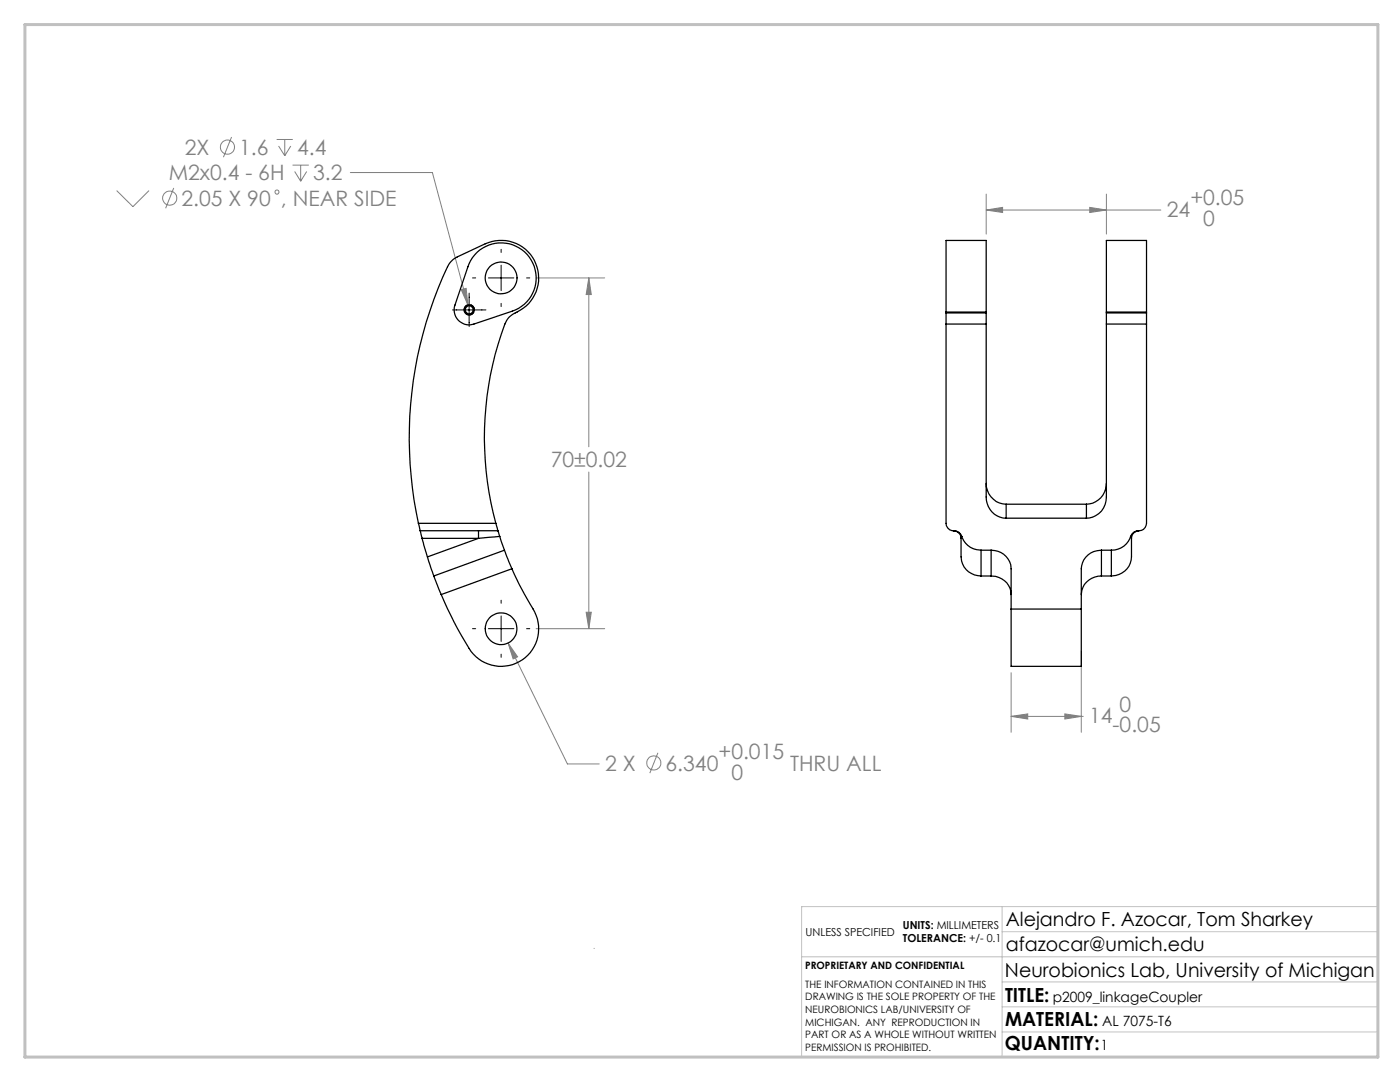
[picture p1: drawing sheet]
<svg xmlns="http://www.w3.org/2000/svg" width="279mm" height="216mm" viewBox="0 0 279 216" stroke-linecap="round" stroke-linejoin="round" font-family="sans-serif">
<g fill="none" stroke="#808080" stroke-width=".2">
<path d="M23.3 38l3.2 3.2 3.2-3.2M34.7 37.5l-1.6 4.1M46.2 27.3l-1.6 4.1M55.2 27.8h3.2M55.6 29.1l1.2 2M56.8 27.8v3.3M58 29.1l-1.2 2M58.4 32.9h3.2M58.8 34.2l1.2 2M60 32.9v3.3M61.2 34.2l-1.2 2M69.9 34.4h16.4l7.1 26.5"/>
<path d="M196.8 38.7v8M220.8 38.7v8M92 57.8l1-.3 .4 3.4zM107 55.5h13.7M117.5 55.5l.5 3.3h-1zM117.5 55.5v33.6M196.8 41.9l3.3-.5v1zM196.8 41.9h34.9M217.5 41.4l3.3 .5-3.3 .5zM117.5 94.2v31.2M101.4 128.3l1.9 2.8-.9 .4zM101.4 128.3l11.8 24.1h6.4"/>
<path d="M107 125.4h13.7M117 122.2h1l-.5 3.2zM201.8 134.2v11.9M215.8 129.9v16.2M131.3 150.2l-1.6 4.1M201.8 142.9l3.3-.4v1zM201.8 142.9h14.4M212.5 142.5l3.3 .4-3.3 .6z"/>
<circle cx="33.9" cy="39.5" r="1.42"/>
<circle cx="45.4" cy="29.4" r="1.41"/>
<circle cx="55.3" cy="38.3" r=".39"/>
<circle cx="130.5" cy="152.2" r="1.41"/>
</g>
<path d="M93.7 62.8a1 1 0 0 1-.9-1.4 1 1 0 0 1 1.7-.2 1 1 0 0 1-.7 1.6h-.1M93.7 62.8a1 1 0 0 0 .8-1.4 1 1 0 0 0-1.7-.2 1 1 0 0 0 .7 1.6h.2" fill="none" stroke="#000" stroke-width=".2" stroke-dasharray="1.3 .6" stroke-dashoffset=".4" stroke-linecap="butt"/>
<path d="M118.6 189.2v.1M160 190.9h115M200 185.9h75M200 180.9v30M200 195.9h75M275 180.9h-115v30M200 205.9h75M200 200.9h75" fill="none" stroke="#c0c0c0" stroke-width=".2"/>
<path d="M5 4.9h270v206h-270z" fill="none" stroke="#c0c0c0" stroke-width=".6"/>
<g fill="none" stroke="#000" stroke-width=".2">
<path d="M93.6 58.5v6.7M94.3 55.5h.6M97.5 55.5h5.1M100 49.7v.7M100 52.9v5.1M105.1 55.5h.6M90.3 61.8h6.7M100 60.5v.7M100 119.8v.6M94.3 125.4h.6M97.5 125.4h5.1M100 122.9v5.1"/>
<path d="M100 130.5v.7M105.1 125.4h.6"/>
</g>
<path d="M101.4 128.3l1 3.2 .9-.4zM117.5 55.5l.5 3.3h-1zM117 122.2h1l-.5 3.2zM92 57.8l1.4 3.1-.4-3.4zM201.8 142.9l3.3-.4v1zM212.5 142.5l3.3 .4-3.3 .6zM196.8 41.9l3.3-.5v1zM217.5 41.4l3.3 .5-3.3 .5z" fill="#808080"/>
<g fill="none" stroke="#000" stroke-width=".25">
<path d="M95.2 50.3a7 7 0 0 1 10.8 1.6 7 7 0 0 1-3.8 10.2l-7.6 2.6a2.98 2.98 0 0 1-3.1-.8 2.98 2.98 0 0 1-.7-3l2.8-8.3 .7-1.2zM188.8 62.3v-14.3h8v14.3M188.8 64.7v39.7a1.49 1.49 0 0 0 1.5 1.5M188.8 62.4v2.3M188.8 62.3h8M188.8 64.7h8M188.8 62.4h8M188.8 62.3v.1M196.8 64.7v32.3a6.6 6.6 0 0 0 .8 4.7 3.9 3.9 0 0 0 3.2 1.7M196.8 62.4v2.3M196.8 62.3v.1M220.8 62.3v-14.3h8v14.3"/>
<path d="M220.8 64.7v32.3a6.6 6.6 0 0 1-1 5 4.2 4.2 0 0 1-3 1.4M220.8 62.4v2.3M220.8 62.3h8M220.8 64.7h8M220.8 62.4h8M220.8 62.3v.1M228.8 64.7v39.7a1.52 1.52 0 0 1-1.5 1.5M228.8 62.4v2.3M228.8 62.3v.1M196.8 96.4a4.1 4.1 0 0 0 4 4.2M220.8 96.4a4.1 4.1 0 0 1-4 4.2M83.5 104.4a79.4 79.4 0 0 1 6.2-51.8l.7-.8 .9-.5 5.5-2.7a7.5 7.5 0 0 1 10.1 4.1 7.5 7.5 0 0 1-4.4 9.9l-1.2 1a45 45 0 0 0-3.8 13.4 65.7 65.7 0 0 0 1.5 27.4"/>
<path d="M83.5 104.4l.4 1.5M83.5 104.4h15.5M83.9 105.9l.3 1.5M83.9 105.9h15.5M84.2 107.4l1.1 3.7M84.2 107.4h11.3M85.3 111.1l1.3 3.8M86.6 114.9l1.5 3.7M95.5 105.9v1.5M95.5 107.4l-10.2 3.7M99 104.4l.4 1.5M99.4 105.9l.3 1.1"/>
<path d="M99.7 107l-4.2 .4M99.7 107l1 2.8M100.7 109.8l1.5 3.7M100.7 109.8l-14.1 5.1M102.2 113.5a75 75 0 0 0 4.5 8.6 7.5 7.5 0 0 1-3.1 9.9 7.5 7.5 0 0 1-10-2.6 75.1 75.1 0 0 1-5.5-10.8M102.2 113.5l-14.1 5.1M190.3 105.9a1.67 1.67 0 0 1 1.6 1.1M190.3 105.9a1.57 1.57 0 0 1 1.5 1.5M191.8 107.4v3.7a3.9 3.9 0 0 0 4 3.8M191.9 107a4 4 0 0 0 3.9 2.8M191.9 107l-.1 .4M195.8 109.8h2"/>
<path d="M195.8 109.8v5.1M195.8 114.9h2M197.8 109.8a4 4 0 0 1 4 4.7v7M197.8 114.9a3.8 3.8 0 0 1 4 3.7M197.8 109.8v5.1M200.8 103.4h16M200.8 100.6v2.8M200.8 100.6h16M216.8 100.6v2.8M219.8 109.8a4 4 0 0 0-4 4.7v7M219.8 114.9a3.9 3.9 0 0 0-4 3.7M219.8 109.8h2"/>
<path d="M219.8 109.8v5.1M219.8 114.9h2M221.8 109.8v5.1M225.6 107a3.9 3.9 0 0 1-3.8 2.8M225.6 107l.2 .4M225.8 107.4v3.7a3.9 3.9 0 0 1-4 3.8M227.3 105.9a1.72 1.72 0 0 0-1.7 1.1M227.3 105.9a1.51 1.51 0 0 0-1.5 1.5M201.8 121.5v11.5h14v-11.5M201.8 121.5h14"/>
<circle cx="100" cy="55.5" r="3.2"/>
<circle cx="93.6" cy="61.8" r="1.03"/>
<circle cx="93.6" cy="61.8" r=".8"/>
<circle cx="100" cy="125.5" r="3.2"/>
</g>
<g font-size="4.2" fill="#808080">
<text x="33.7" y="36">M2x0.4 - 6H</text>
<text x="36.9" y="30.9">2X</text>
<text x="47.7" y="30.9">1.6</text>
<text x="59.3" y="30.9">4.4</text>
<text x="62.5" y="36">3.2</text>
<text x="36.2" y="41.1">2.05 X 90 , NEAR SIDE</text>
<text x="237.6" y="41">+0.05</text>
<text x="232.9" y="43.2">24</text>
<text x="240.1" y="45.1">0</text>
<text x="109.9" y="93.3">70±0.02</text>
<text x="223.5" y="142">0</text>
<text x="217.4" y="144.3">14</text>
<text x="222" y="146.1">-0.05</text>
<text x="120.8" y="153.8">2 X</text>
<text x="132.8" y="153.8">6.340</text>
<text x="143.4" y="151.5">+0.015</text>
<text x="146" y="155.6">0</text>
<text x="157.7" y="153.8">THRU ALL</text>
</g>
<g font-size="3.9">
<text x="200.7" y="184.8">Alejandro F. Azocar, Tom Sharkey</text>
<text x="200.7" y="189.8">afazocar@umich.edu</text>
<text x="200.6" y="194.9">Neurobionics Lab, University of Michigan</text>
<text x="200.6" y="199.8">TITLE:</text>
<text x="200.6" y="209.5">QUANTITY:</text>
<text x="200.6" y="204.6">MATERIAL:</text>
</g>
<g font-size="2.8">
<text x="210.1" y="199.8">p2009_linkageCoupler</text>
<text x="219.7" y="209.5">1</text>
<text x="220" y="204.6">AL 7075-T6</text>
</g>
<g font-size="2.2">
<text x="180.2" y="185.3">UNITS: MILLIMETERS</text>
<text x="160.8" y="186.8">UNLESS SPECIFIED</text>
<text x="180.2" y="188">TOLERANCE: +/- 0.1</text>
</g>
<g font-size="2">
<text x="160.7" y="193.4">PROPRIETARY AND CONFIDENTIAL</text>
<text x="160.7" y="197.1">THE INFORMATION CONTAINED IN THIS</text>
<text x="160.7" y="199.6">DRAWING IS THE SOLE PROPERTY OF THE</text>
<text x="160.7" y="202.1">NEUROBIONICS LAB/UNIVERSITY OF</text>
<text x="160.7" y="204.6">MICHIGAN. ANY REPRODUCTION IN</text>
<text x="160.7" y="207.2">PART OR AS A WHOLE WITHOUT WRITTEN</text>
<text x="160.7" y="209.7">PERMISSION IS PROHIBITED.</text>
</g>
</svg>
